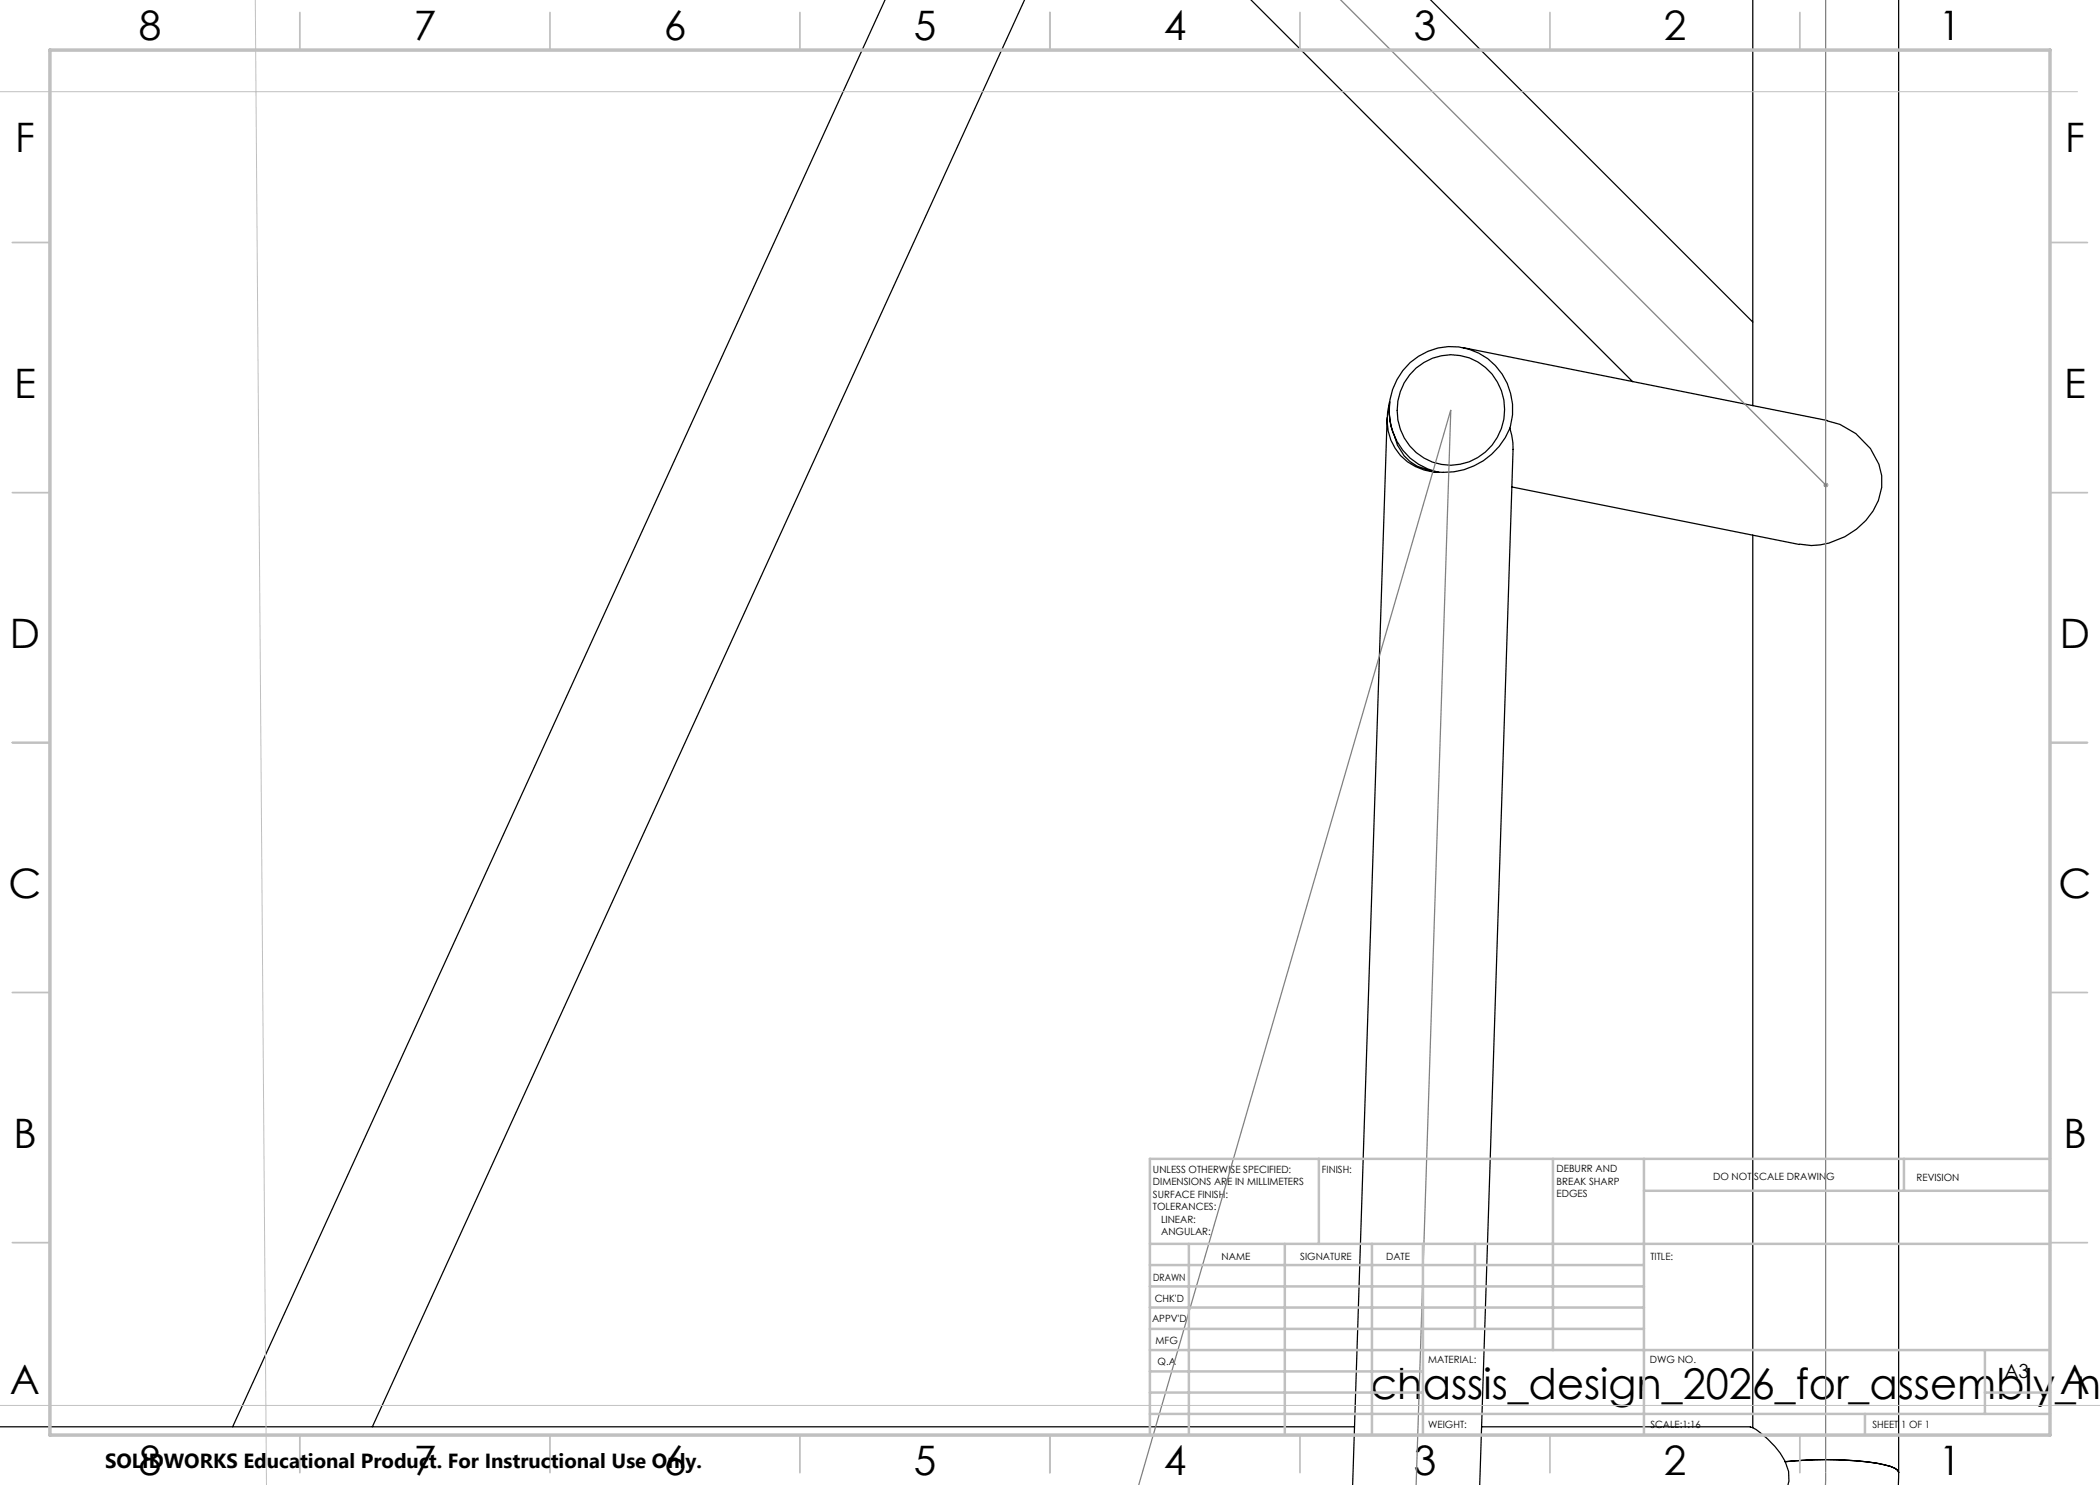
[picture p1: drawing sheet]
<svg xmlns="http://www.w3.org/2000/svg" width="420mm" height="297mm" viewBox="0 0 420 297" stroke-linecap="round" stroke-linejoin="round" font-family="sans-serif">
<g fill="none" stroke="#000" stroke-width=".25">
<path d="M177 0l-130.5 285.4M204.9 -.1l-130.4 285.5M250.2 0l76.3 76.3M286.1 0l64.5 64.4M350.6 -.1v81.2M379.7 -.1v294.6M283.2 73.6a10.7 10.7 0 0 1 12.5-1.2 10.7 10.7 0 0 1 5.1 11.4 10.8 10.8 0 0 1-12.5 9.1 10.8 10.8 0 0 1-8.7-12.7 11.2 11.2 0 0 1 3.6-6.6zM292.6 69.5l72.8 14.6M277.4 83.5l-6.9 213.6M302 85.7a14.3 14.3 0 0 1-18.9 7.6 10.6 10.6 0 0 1-5.2-12.9l-.1 2.4 .4 2.5 .8 2.3a8.5 8.5 0 0 0 4.4 5.6l3.3 1.2h.8M302 85.7l.6 2.8v1.4l-6.7 207.2M302 85.7a12.4 12.4 0 0 0-3.3-13 12.4 12.4 0 0 0-13.1-2.4 12.8 12.8 0 0 0-7.8 12.9 12.8 12.8 0 0 0 10 11.3"/>
<path d="M302.4 97.4l57.5 11.5M365.4 84.2l2.6 .7 3.2 1.8 2.9 3 1.7 3.1a11.5 11.5 0 0 1-4.5 13 14 14 0 0 1-11.4 3M350.6 107v178.5M-.1 285.4h271M296.3 285.4h53.8M350.1 285.4l.3 .1a18 18 0 0 1 6.6 6.7l.7 2.1 .1 1.9-.2 .9M357 292.3a69.5 69.5 0 0 1 19.9 .7l2.1 .7 .6 .4 .1 .4M357 292.3a69.2 69.2 0 0 1 19.9 .7l2.1 .7 .6 .4 .1 .4M379.7 294.5v2.6"/>
</g>
<path d="M364.7 97h1M364.8 96.7l.7 .7M365.2 96.5v1M365.5 96.7l-.7 .7" fill="none" stroke="#808080" stroke-width=".2"/>
<path d="M268.1 0l97.1 97M365.1 -.1v297.2M227.7 297.1l62.5-215.1-7 215.1" fill="none" stroke="#808080" stroke-width=".25"/>
<path d="M51.1 0l2.2 297.1M0 18.3h415.5M0 281.1h420" fill="none" stroke="#c0c0c0" stroke-width=".2"/>
<g fill="none" stroke="#c0c0c0" stroke-width=".35">
<path d="M60 2.5v7.5M110 2.5v7.5M160 2.5v7.5M210 2.5v7.5M260 2.5v7.5M310 2.5v7.5M360 2.5v7.5M2.5 48.5h7.5M410 48.5h7.5M2.5 98.5h7.5M410 98.5h7.5M2.5 148.5h7.5"/>
<path d="M410 148.5h7.5M2.5 198.5h7.5M410 198.5h7.5M2.5 248.5h7.5M410 248.5h7.5M60 287v7.5M110 287v7.5M160 287v7.5M210 287v7.5M260 287v7.5M310 287v7.5M360 287v7.5"/>
</g>
<g fill="none" stroke="#c0c0c0" stroke-width=".5">
<path d="M263.8 231.8v17M310.6 231.8v38.2M328.8 231.8v55.2M328.8 238.2h81.2M380.8 231.8v6.4M410 231.8h-180v55.2M230 248.8h180M230 257.3h98.8M230 253h98.8M237.8 248.8v38.2M257 248.8v38.2M274.4 248.8v38.2"/>
<path d="M284.6 248.8v38.2M295 248.8v17M230 265.8h98.8M230 261.5h98.8M230 278.5h54.6M230 274.3h54.6M230 270h180M397 278.5h13M397 270v12.8M230 282.8h180M373 282.8v4.2"/>
</g>
<path d="M10 10h400v277h-400z" fill="none" stroke="#c0c0c0" stroke-width=".7"/>
<text font-size="8.5" x="274.1" y="279.7">chassis_design_2026_for_assembly_ne</text>
<g font-size="8.1">
<text x="27.7" y="8">8</text>
<text x="82.7" y="8">7</text>
<text x="132.7" y="8">6</text>
<text x="182.7" y="8">5</text>
<text x="232.7" y="8">4</text>
<text x="282.7" y="8">3</text>
<text x="332.7" y="8">2</text>
<text x="387.7" y="8">1</text>
<text x="3" y="30.4">F</text>
<text x="413" y="30.4">F</text>
<text x="2.8" y="79.6">E</text>
<text x="412.8" y="79.6">E</text>
<text x="2" y="129.6">D</text>
<text x="412" y="129.6">D</text>
<text x="1.7" y="179.6">C</text>
<text x="411.7" y="179.6">C</text>
<text x="2.7" y="229.6">B</text>
<text x="412.7" y="229.6">B</text>
<text x="2" y="278.9">A</text>
<text x="412" y="278.9">A</text>
<text x="27.7" y="295">8</text>
<text x="82.7" y="295">7</text>
<text x="132.7" y="295">6</text>
<text x="182.7" y="295">5</text>
<text x="232.7" y="295">4</text>
<text x="282.7" y="295">3</text>
<text x="332.7" y="295">2</text>
<text x="387.7" y="295">1</text>
</g>
<text font-size="4.1" x="21" y="293.7">SOLIDWORKS Educational Product. For Instructional Use Only.</text>
<text font-size="3.9" x="400.9" y="275.5">A3</text>
<g font-size="2">
<text x="230.6" y="234.6">UNLESS OTHERWISE SPECIFIED:</text>
<text x="230.6" y="237.1">DIMENSIONS ARE IN MILLIMETERS</text>
<text x="230.6" y="239.6">SURFACE FINISH:</text>
<text x="264.4" y="234.6">FINISH:</text>
<text x="311.3" y="234.5">DEBURR AND</text>
<text x="311.3" y="237">BREAK SHARP</text>
<text x="311.3" y="239.5">EDGES</text>
<text x="342.6" y="236">DO NOT SCALE DRAWING</text>
<text x="383.3" y="236.2">REVISION</text>
<text x="230.6" y="242.1">TOLERANCES:</text>
<text x="232.2" y="244.6">LINEAR:</text>
<text x="232.2" y="247.1">ANGULAR:</text>
<text x="244.3" y="252">NAME</text>
<text x="260" y="251.9">SIGNATURE</text>
<text x="277.2" y="251.9">DATE</text>
<text x="330.1" y="251.9">TITLE:</text>
<text x="230.6" y="256.1">DRAWN</text>
<text x="230.9" y="260.3">CHK'D</text>
<text x="230.4" y="264.4">APPV'D</text>
<text x="231.1" y="268.8">MFG</text>
<text x="231.5" y="273">Q.A</text>
<text x="285.6" y="272.5">MATERIAL:</text>
<text x="330" y="272.5">DWG NO.</text>
<text x="285.6" y="285.5">WEIGHT:</text>
<text x="330.1" y="285.6">SCALE:1:16</text>
<text x="374.5" y="285.6">SHEET 1 OF 1</text>
</g>
</svg>
